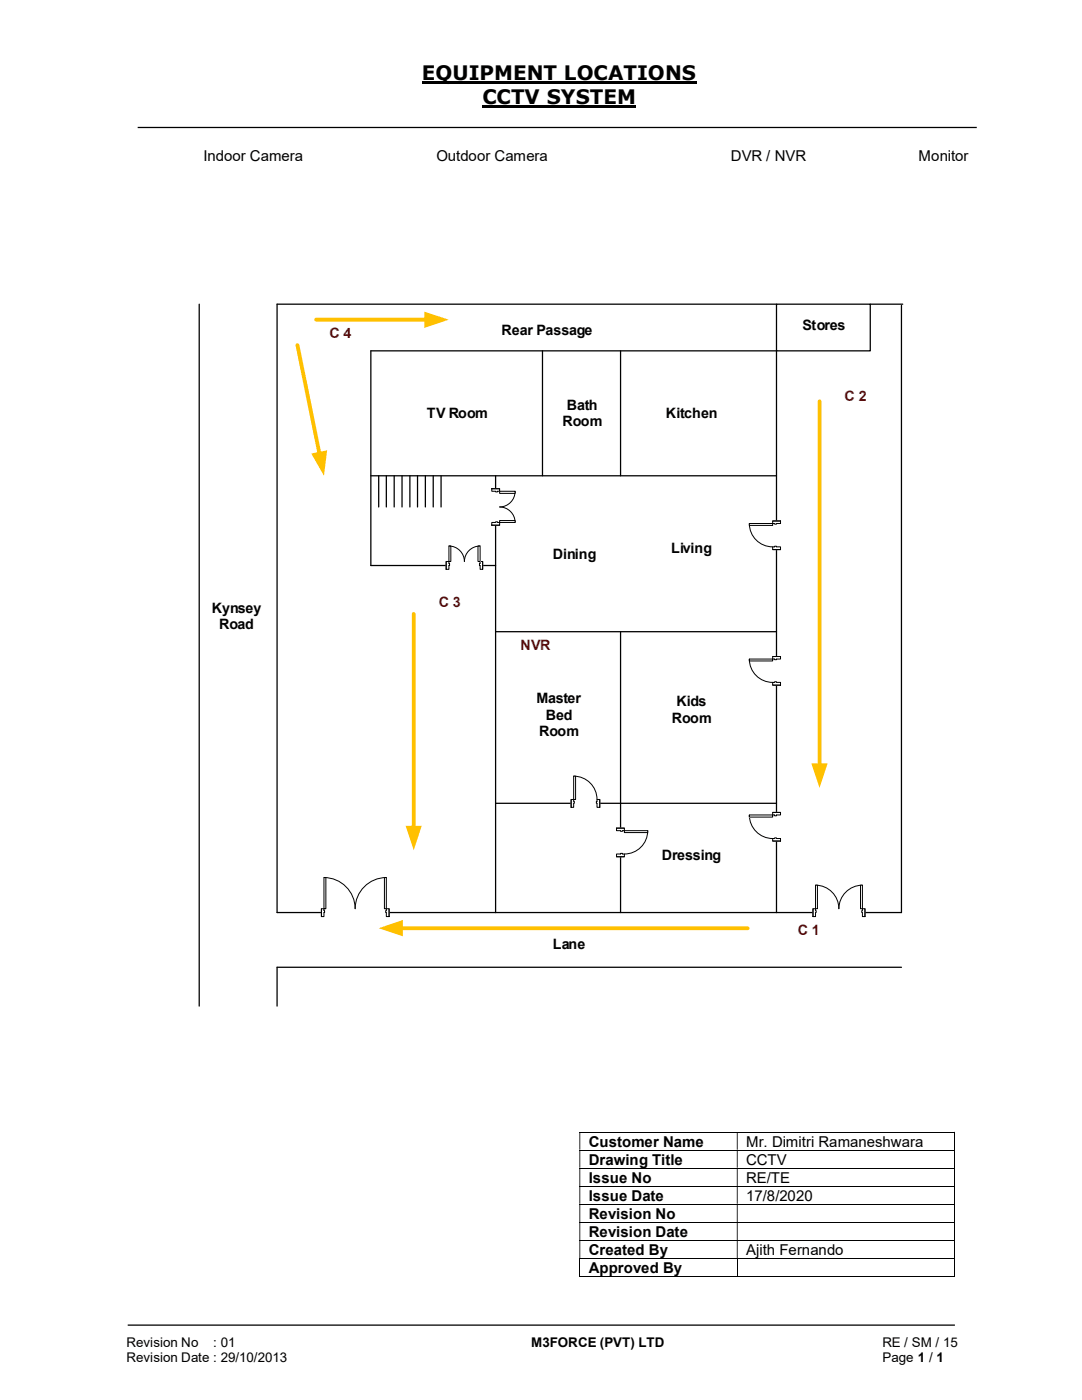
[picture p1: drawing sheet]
<svg xmlns="http://www.w3.org/2000/svg" width="216mm" height="279mm" viewBox="0 0 216 279" stroke-linecap="round" stroke-linejoin="round" font-family="sans-serif">
<path d="M84.2 16.5h54.8M96.3 21.3h30.7" fill="none" stroke="#000" stroke-width=".42"/>
<path d="M27.5 25.4h167.4M25.5 264.5h165" fill="none" stroke="#000" stroke-width=".25"/>
<g fill="none" stroke="#000" stroke-width=".2">
<path d="M115.6 226h74.8M115.6 229.5h74.8M115.6 233.1h74.8M115.6 236.7h74.8M190.5 226v3.4M190.5 229.6v3.4M190.5 233.2v3.5M190.5 236.8v3.4M115.6 240.3h74.8M115.6 244h74.8M115.6 247.6h74.8M115.6 251.1h74.8"/>
<path d="M115.6 254.8h31.4M115.7 251.2v3.6M147.1 251.2v3.6M147.2 254.8h43.2M190.5 240.4v3.5M190.5 244.1v3.4M190.5 247.6v3.5M190.5 251.2v3.6"/>
</g>
<g fill="#000">
<path d="M190.4 225.9h.1v.1h-.1zM115.6 226h.2v3.4h-.2zM147 226h.2v3.4h-.2z" fill-rule="evenodd"/>
<path d="M190.4 229.4h.1v.2h-.1zM115.6 229.6h.2v3.4h-.2zM147 229.6h.2v3.4h-.2z" fill-rule="evenodd"/>
<path d="M190.4 233h.1v.2h-.1zM115.6 233.2h.2v3.5h-.2zM147 233.2h.2v3.5h-.2z" fill-rule="evenodd"/>
<path d="M190.4 236.7h.1v.1h-.1zM115.6 236.8h.2v3.4h-.2zM147 236.8h.2v3.4h-.2z" fill-rule="evenodd"/>
<path d="M190.4 240.2h.1v.2h-.1zM115.6 240.4h.2v3.5h-.2zM147 240.4h.2v3.5h-.2z" fill-rule="evenodd"/>
<path d="M190.4 243.9h.1v.2h-.1zM115.6 244.1h.2v3.4h-.2zM147 244.1h.2v3.4h-.2z" fill-rule="evenodd"/>
<path d="M190.4 247.5h.1v.1h-.1zM115.6 247.6h.2v3.5h-.2zM147 247.6h.2v3.5h-.2z" fill-rule="evenodd"/>
</g>
<path d="M190.4 251.1h.1v.1h-.1zM190.4 254.7h.1v.1h-.1z" fill="#000"/>
<path d="M154.9 60.7h18.8v9.3h-18.8z" fill="#fff"/>
<g fill="none" stroke="#000" stroke-width=".25">
<path d="M39.8 60.7v140.1M108.2 70v25M123.8 70v25M154.9 60.7h18.8v9.3h-18.8zM154.9 60.7h-99.6v121.4h124.6v-121.1M173.7 60.7h6.4M74 95h80.9M75.6 95v6.2M77.1 95v6.2M78.7 95v6.2M80.2 95v6.2M81.8 95v6.2"/>
<path d="M83.3 95v6.2M84.9 95v6.2M86.4 95v6.2M88 95v6.2M98.9 95v87.1M98.9 112.9h-24.9v-42.9h80.9v112.1M98.9 126.1h56M123.8 126.1v56M98.9 160.3h56M179.9 193h-124.6v7.8"/>
</g>
<path d="M154.1 131h1.7v5.7h-1.7z" fill-rule="evenodd" fill="#fff"/>
<path d="M154.1 131h1.7v5.7h-1.7z" fill="none" stroke="#fff" stroke-width=".2"/>
<path d="M154.2 131v.5h1.5v-.5zM154.2 136.2h1.5v.5h-1.5z" fill-rule="evenodd" fill="#fff"/>
<path d="M154.6 131.5h-.4v-.5h1.5v.5h-.8M154.6 136.2h-.4v.5h1.5v-.5h-.8" fill="none" stroke="#000" stroke-width=".2"/>
<path d="M154.6 131.5v.2h.3v-.2zM154.6 136.1h.3v.1h-.3z" fill-rule="evenodd" fill="#fff"/>
<path d="M149.5 131.5a4.6 4.6 0 0 0 4.7 4.7M154.2 131h1.5M154.2 136.7h1.5M154.6 131.5v.2h.3v-.2M154.6 136.2v-.1h.3v.1" fill="none" stroke="#000" stroke-width=".2"/>
<path d="M149.5 131.5h4.7v.4h-4.7z" fill="#fff"/>
<path d="M149.5 131.5h4.7v.4h-4.7z" fill="none" stroke="#000" stroke-width=".2"/>
<path d="M89 112h7.3v1.7h-7.3z" fill="#fff"/>
<path d="M89 112h7.3v1.7h-7.3z" fill="none" stroke="#fff" stroke-width=".2"/>
<path d="M95.8 112.1v1.5h.5v-1.5zM89 112.1h.6v1.5h-.6z" fill-rule="evenodd" fill="#fff"/>
<path d="M89.6 112.4v-.3h-.6v1.5h.6v-.7M95.8 112.4v-.3h.5v1.5h-.5v-.7" fill="none" stroke="#000" stroke-width=".2"/>
<path d="M95.7 112.4v.5h.1v-.5zM89.6 112.4h.1v.5h-.1z" fill-rule="evenodd" fill="#fff"/>
<path d="M89 112.1v1.5M89.6 112.4h.1v.5h-.1M89.6 109a3.1 3.1 0 0 1 3.1 3.1 3.1 3.1 0 0 1 3.1-3.1M95.8 112.4h-.1v.5h.1M96.3 112.1v1.5" fill="none" stroke="#000" stroke-width=".2"/>
<path d="M89.6 109h.4v3.1h-.4z" fill-rule="evenodd" fill="#fff"/>
<path d="M89.6 109h.4v3.1h-.4z" fill="none" stroke="#000" stroke-width=".2"/>
<path d="M95.4 109h.4v3.1h-.4z" fill-rule="evenodd" fill="#fff"/>
<path d="M95.4 109h.4v3.1h-.4z" fill="none" stroke="#000" stroke-width=".2"/>
<path d="M114 159.5h5.7v1.7h-5.7z" fill="#fff"/>
<path d="M114 159.5h5.7v1.7h-5.7z" fill="none" stroke="#fff" stroke-width=".2"/>
<path d="M114 159.6h.5v1.5h-.5zM119.1 159.6v1.5h.6v-1.5z" fill-rule="evenodd" fill="#fff"/>
<path d="M114.5 159.9v-.3h-.5v1.5h.5v-.8M119.1 159.9v-.3h.6v1.5h-.6v-.8" fill="none" stroke="#000" stroke-width=".2"/>
<path d="M114.5 159.9h.1v.4h-.1zM119 159.9v.4h.1v-.4z" fill-rule="evenodd" fill="#fff"/>
<path d="M114 159.6v1.5M114.5 154.9a4.6 4.6 0 0 1 4.6 4.7M114.5 159.9h.1v.4h-.1M119.1 159.9h-.1v.4h.1M119.7 159.6v1.5" fill="none" stroke="#000" stroke-width=".2"/>
<path d="M114.5 154.9h.4v4.7h-.4z" fill-rule="evenodd" fill="#fff"/>
<path d="M114.5 154.9h.4v4.7h-.4z" fill="none" stroke="#000" stroke-width=".2"/>
<path d="M64.1 181.3h13.5v1.7h-13.5z" fill="#fff"/>
<path d="M64.1 181.3h13.5v1.7h-13.5z" fill="none" stroke="#fff" stroke-width=".2"/>
<path d="M77.1 181.4v1.5h.5v-1.5zM64.1 181.4h.5v1.5h-.5z" fill-rule="evenodd" fill="#fff"/>
<path d="M64.6 181.7v-.3h-.5v1.5h.5v-.8M77.1 181.7v-.3h.5v1.5h-.5v-.8" fill="none" stroke="#000" stroke-width=".2"/>
<path d="M77 181.7v.4h.1v-.4zM64.6 181.7h.2v.4h-.2z" fill-rule="evenodd" fill="#fff"/>
<path d="M64.6 175.1a6.2 6.2 0 0 1 6.3 6.3 6.2 6.2 0 0 1 6.2-6.3M64.1 181.4v1.5M64.6 181.7h.2v.4h-.2M77.1 181.7h-.1v.4h.1M77.6 181.4v1.5" fill="none" stroke="#000" stroke-width=".2"/>
<path d="M64.6 175.1h.4v6.3h-.4z" fill-rule="evenodd" fill="#fff"/>
<path d="M64.6 175.1h.4v6.3h-.4z" fill="none" stroke="#000" stroke-width=".2"/>
<path d="M76.7 175.1h.4v6.3h-.4z" fill-rule="evenodd" fill="#fff"/>
<path d="M76.7 175.1h.4v6.3h-.4z" fill="none" stroke="#000" stroke-width=".2"/>
<path d="M154.1 162.1h1.7v5.8h-1.7z" fill-rule="evenodd" fill="#fff"/>
<path d="M154.1 162.1h1.7v5.8h-1.7z" fill="none" stroke="#fff" stroke-width=".2"/>
<path d="M154.2 162.1v.5h1.5v-.5zM154.2 167.3h1.5v.6h-1.5z" fill-rule="evenodd" fill="#fff"/>
<path d="M154.6 162.6h-.4v-.5h1.5v.5h-.8M154.6 167.3h-.4v.6h1.5v-.6h-.8" fill="none" stroke="#000" stroke-width=".2"/>
<path d="M154.6 162.6v.2h.3v-.2zM154.6 167.2h.3v.1h-.3z" fill-rule="evenodd" fill="#fff"/>
<path d="M149.5 162.6a4.7 4.7 0 0 0 4.7 4.7M154.2 162.1h1.5M154.2 167.9h1.5M154.6 162.6v.2h.3v-.2M154.6 167.3v-.1h.3v.1" fill="none" stroke="#000" stroke-width=".2"/>
<path d="M149.5 162.6h4.7v.5h-4.7z" fill="#fff"/>
<path d="M149.5 162.6h4.7v.5h-4.7z" fill="none" stroke="#000" stroke-width=".2"/>
<path d="M123 165.3h1.6v5.7h-1.6z" fill-rule="evenodd" fill="#fff"/>
<path d="M123 165.3h1.6v5.7h-1.6z" fill="none" stroke="#fff" stroke-width=".2"/>
<path d="M123 165.3h1.6v.5h-1.6zM123 170.4v.6h1.6v-.6z" fill-rule="evenodd" fill="#fff"/>
<path d="M123.8 165.8h-.8v-.5h1.6v.5h-.4M123.8 170.4h-.8v.6h1.6v-.6h-.4" fill="none" stroke="#000" stroke-width=".2"/>
<path d="M123.8 165.8h.4v.1h-.4zM123.8 170.3v.1h.4v-.1z" fill-rule="evenodd" fill="#fff"/>
<path d="M123 165.3h1.6M123 171h1.6M123.8 165.8v.1h.4v-.1M123.8 170.4v-.1h.4v.1M129.2 165.8a4.6 4.6 0 0 1-4.6 4.6" fill="none" stroke="#000" stroke-width=".2"/>
<path d="M124.6 165.8h4.6v.4h-4.6z" fill="#fff"/>
<path d="M124.6 165.8h4.6v.4h-4.6z" fill="none" stroke="#000" stroke-width=".2"/>
<path d="M162.2 181.3h10.4v1.7h-10.4z" fill="#fff"/>
<path d="M162.2 181.3h10.4v1.7h-10.4z" fill="none" stroke="#fff" stroke-width=".2"/>
<path d="M172.1 181.4v1.5h.5v-1.5zM162.2 181.4h.5v1.5h-.5z" fill-rule="evenodd" fill="#fff"/>
<path d="M162.7 181.7v-.3h-.5v1.5h.5v-.8M172.1 181.7v-.3h.5v1.5h-.5v-.8" fill="none" stroke="#000" stroke-width=".2"/>
<path d="M172 181.7v.4h.1v-.4zM162.7 181.7h.2v.4h-.2z" fill-rule="evenodd" fill="#fff"/>
<path d="M162.7 176.7a4.7 4.7 0 0 1 4.7 4.7 4.7 4.7 0 0 1 4.7-4.7M162.2 181.4v1.5M162.7 181.7h.2v.4h-.2M172.1 181.7h-.1v.4h.1M172.6 181.4v1.5" fill="none" stroke="#000" stroke-width=".2"/>
<path d="M162.7 176.7h.4v4.7h-.4z" fill-rule="evenodd" fill="#fff"/>
<path d="M162.7 176.7h.4v4.7h-.4z" fill="none" stroke="#000" stroke-width=".2"/>
<path d="M171.7 176.7h.4v4.7h-.4z" fill-rule="evenodd" fill="#fff"/>
<path d="M171.7 176.7h.4v4.7h-.4z" fill="none" stroke="#000" stroke-width=".2"/>
<path d="M154.1 104h1.7v5.7h-1.7z" fill-rule="evenodd" fill="#fff"/>
<path d="M154.1 104h1.7v5.7h-1.7z" fill="none" stroke="#fff" stroke-width=".2"/>
<path d="M154.2 104v.5h1.5v-.5zM154.2 109.1h1.5v.6h-1.5z" fill-rule="evenodd" fill="#fff"/>
<path d="M154.6 104.5h-.4v-.5h1.5v.5h-.8M154.6 109.1h-.4v.6h1.5v-.6h-.8" fill="none" stroke="#000" stroke-width=".2"/>
<path d="M154.6 104.5v.1h.3v-.1zM154.6 109h.3v.1h-.3z" fill-rule="evenodd" fill="#fff"/>
<path d="M149.5 104.5a4.6 4.6 0 0 0 4.7 4.6M154.2 104h1.5M154.2 109.7h1.5M154.6 104.5v.1h.3v-.1M154.6 109.1v-.1h.3v.1" fill="none" stroke="#000" stroke-width=".2"/>
<path d="M149.5 104.5h4.7v.4h-4.7z" fill="#fff"/>
<path d="M149.5 104.5h4.7v.4h-4.7z" fill="none" stroke="#000" stroke-width=".2"/>
<path d="M98.1 97.5h1.6v7.3h-1.6z" fill-rule="evenodd" fill="#fff"/>
<path d="M98.1 97.5h1.6v7.3h-1.6z" fill="none" stroke="#fff" stroke-width=".2"/>
<path d="M98.1 104.3v.5h1.6v-.5zM98.1 97.5h1.6v.5h-1.6z" fill-rule="evenodd" fill="#fff"/>
<path d="M98.9 98h-.8v-.5h1.6v.5h-.4M98.9 104.3h-.8v.5h1.6v-.5h-.4" fill="none" stroke="#000" stroke-width=".2"/>
<path d="M98.9 104.1v.2h.4v-.2zM98.9 98h.4v.2h-.4z" fill-rule="evenodd" fill="#fff"/>
<path d="M98.1 97.5h1.6M98.9 98v.2h.4v-.2M102.8 98a3.1 3.1 0 0 1-3.1 3.2 3.1 3.1 0 0 1 3.1 3.1M98.1 104.8h1.6M98.9 104.3v-.2h.4v.2" fill="none" stroke="#000" stroke-width=".2"/>
<path d="M99.7 98h3.1v.5h-3.1z" fill="#fff"/>
<path d="M99.7 98h3.1v.5h-3.1z" fill="none" stroke="#000" stroke-width=".2"/>
<path d="M99.7 103.9h3.1v.4h-3.1z" fill="#fff"/>
<path d="M99.7 103.9h3.1v.4h-3.1z" fill="none" stroke="#000" stroke-width=".2"/>
<path d="M63.1 63.8h21.9" fill="none" stroke="#ffc000" stroke-width=".76"/>
<path d="M84.7 62.2l4.8 1.6-4.8 1.6z" fill="#ffc000"/>
<path d="M59.4 68.9l4.4 21.7" fill="none" stroke="#ffc000" stroke-width=".76"/>
<path d="M62.1 90.5l3.2-.6-.7 5.1z" fill="#ffc000"/>
<path d="M82.5 122.5v42.7" fill="none" stroke="#ffc000" stroke-width=".76"/>
<path d="M80.9 164.8h3.3l-1.7 4.9z" fill="#ffc000"/>
<path d="M80 185.3h69.2" fill="none" stroke="#ffc000" stroke-width=".76"/>
<path d="M75.6 185.3l4.8-1.7v3.3z" fill="#ffc000"/>
<path d="M163.5 80.1v72.7" fill="none" stroke="#ffc000" stroke-width=".76"/>
<path d="M161.9 152.4h3.2l-1.6 4.8z" fill="#ffc000"/>
<g font-size="4">
<text x="84.2" y="16">EQUIPMENT LOCATIONS</text>
<text x="96.3" y="20.8">CCTV SYSTEM</text>
</g>
<g font-size="3">
<text x="40.6" y="32.1">Indoor Camera</text>
<text x="87.1" y="32.1">Outdoor Camera</text>
<text x="145.9" y="32.1">DVR / NVR</text>
<text x="183.3" y="32.1">Monitor</text>
<text x="117.5" y="228.8">Customer Name</text>
<text x="117.5" y="232.4">Drawing Title</text>
<text x="148.9" y="228.8">Mr. Dimitri Ramaneshwara</text>
<text x="148.9" y="232.4">CCTV</text>
<text x="117.5" y="236.1">Issue No</text>
<text x="117.5" y="239.6">Issue Date</text>
<text x="148.9" y="236.1">RE/TE</text>
<text x="148.9" y="239.6">17/8/2020</text>
<text x="117.5" y="243.2">Revision No</text>
<text x="117.5" y="246.8">Revision Date</text>
<text x="117.5" y="250.4">Created By</text>
<text x="148.9" y="250.4">Ajith Fernando</text>
<text x="117.5" y="254">Approved By</text>
</g>
<g font-size="2.9">
<text x="160.1" y="65.8">Stores</text>
<text x="100.1" y="66.8">Rear Passage</text>
<text x="85.2" y="83.4">TV Room</text>
<text x="113.1" y="81.8">Bath</text>
<text x="132.9" y="83.4">Kitchen</text>
<text x="112.2" y="85.1">Room</text>
<text x="110.3" y="111.5">Dining</text>
<text x="133.9" y="110.4">Living</text>
<text x="42.2" y="122.3">Kynsey</text>
<text x="43.7" y="125.6">Road</text>
<text x="107" y="140.3">Master</text>
<text x="108.9" y="143.6">Bed</text>
<text x="135" y="140.9">Kids</text>
<text x="107.6" y="147">Room</text>
<text x="134" y="144.3">Room</text>
<text x="132" y="171.7">Dressing</text>
<text x="110.3" y="189.3">Lane</text>
</g>
<g font-size="2.9" fill="#c00000">
<text x="65.7" y="67.5">C 4</text>
<text x="168.5" y="80">C 2</text>
<text x="87.5" y="121.2">C 3</text>
<text x="103.9" y="129.8">NVR</text>
<text x="159.2" y="186.5">C 1</text>
</g>
<g font-size="2.7">
<text x="25.2" y="268.8">Revision No</text>
<text x="42.6" y="268.8">: 01</text>
<text x="106" y="268.8">M3FORCE (PVT) LTD</text>
<text x="176.1" y="268.8">RE / SM / 15</text>
<text x="25.2" y="271.8">Revision Date : 29/10/2013</text>
<text x="176.1" y="271.8">Page 1 / 1</text>
</g>
</svg>
